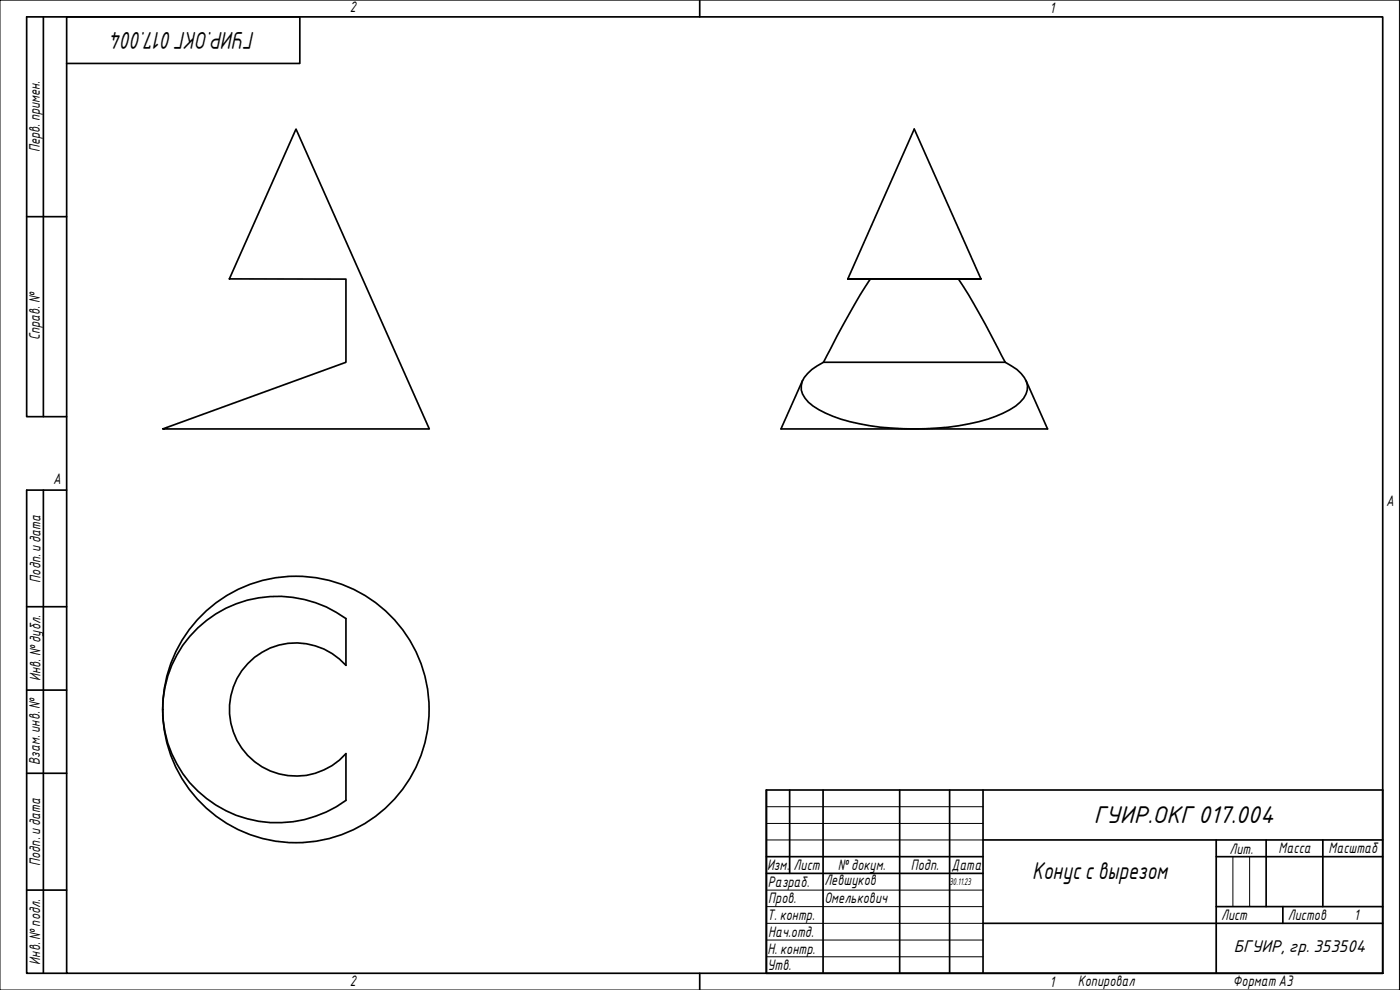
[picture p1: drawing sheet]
<svg xmlns="http://www.w3.org/2000/svg" width="420mm" height="297mm" viewBox="0 0 420 297" stroke-linecap="round" stroke-linejoin="round" font-family="sans-serif">
<g fill="none" stroke="#000" stroke-width=".51">
<path d="M88.8 38.7l40 90h-80l55-20v-25h-35zM254.4 83.7l20-45 20 45M261.2 83.7h-6.8h40h-6.7M261.2 83.7a261.5 261.5 0 0 0-14.1 25M261.2 83.7h26.5M287.7 83.7a261.6 261.6 0 0 1 14 25M240.9 114.2l-6.5 14.5h80l-6.5-14.5M247.1 108.7a13 13 0 0 0-6.4 5.8 6.4 6.4 0 0 0 3.3 7.3 40.3 40.3 0 0 0 17.1 5.9 86.6 86.6 0 0 0 35.3-1.9 22 22 0 0 0 10.8-6.3 5.3 5.3 0 0 0-.7-7.4l-1.3-1.2-3.5-2.2M247.1 108.7h54.6M59.4 188.4a34.9 34.9 0 0 1 44.4-2.8v14a20 20 0 0 0-28.8-1.2 20 20 0 0 0 0 28.9 20 20 0 0 0 28.8-1.2v14a34.5 34.5 0 0 1-37.3 2.4 34.5 34.5 0 0 1-17.5-33 34 34 0 0 1 10.4-21.1z"/>
<circle cx="88.8" cy="212.9" r="40"/>
</g>
<path d="M20 5.1h395v286.9h-395zM210 0v5.1M210 292v5" fill="none" stroke="#000" stroke-width=".51"/>
<path d="M0 0h420v297h-420z" fill="none" stroke="#000" stroke-width=".3"/>
<g fill="none" stroke="#000" stroke-width=".51">
<path d="M230 237h185v55h-185zM237 237v25.1M247 237v55M270 237v55M285 237v55M295 237v55M230 257h65M295 252h120M365 257h50M365 252v40M380 252v20M397 252v20"/>
<path d="M230 262.1h65M295 277h120M365 272h50M385 272v5"/>
</g>
<path d="M230 242h65M230 247.1h65M230 252h65M370 257v15M375 257v15M230 267.1h65M230 272h65M230 277h65M230 282.1h65M230 287.1h65" fill="none" stroke="#000" stroke-width=".3"/>
<path d="M13 5.1v119.9M20 19h70v-13.9h-82v119.9h12M8 65h12M13 147.1v144.9M20 147.1h-12v144.9h12M8 182h12M8 207.1h12M8 232h12M8 267.1h12" fill="none" stroke="#000" stroke-width=".51"/>
<g font-size="7">
<text x="76.5" y="9.5" transform="rotate(180 76.5 9.5)">ГУИР.ОКГ017.004</text>
<text x="328.3" y="246.9">ГУИР.ОКГ017.004</text>
<text x="309.8" y="263.8">Конуссвырезом</text>
</g>
<text font-size="4.9" x="370.3" y="285.7">БГУИР, гр. 353504</text>
<g font-size="4.4">
<text x="105" y="3.7">2</text>
<text x="315" y="3.8">1</text>
<text x="11.9" y="45.6" transform="rotate(-90 11.9 45.6)">Перв. примен.</text>
<text x="12" y="102.2" transform="rotate(-90 12 102.2)">Справ. №</text>
<text x="16" y="145.2">A</text>
<text x="416" y="151.7">A</text>
<text x="12.2" y="174.8" transform="rotate(-90 12.2 174.8)">Подп. идата</text>
<text x="12.2" y="204.3" transform="rotate(-90 12.2 204.3)">Инв. №дубл.</text>
<text x="12" y="229.5" transform="rotate(-90 12 229.5)">Взам. инв. №</text>
<text x="369" y="256.1">Лит.</text>
<text x="383.7" y="256.1">Масса</text>
<text x="398.7" y="256.1">Масштаб</text>
<text x="12.1" y="259.8" transform="rotate(-90 12.1 259.8)">Подп. идата</text>
<text x="230.2" y="261.1">Изм.</text>
<text x="238.2" y="261.1">Лист</text>
<text x="251.5" y="261">№докум.</text>
<text x="273.4" y="261.2">Подп.</text>
<text x="285.6" y="261.2">Дата</text>
<text x="230.4" y="266.1">Разраб.</text>
<text x="247.4" y="265.7">Левшуков</text>
<text x="230.6" y="271.1">Пров.</text>
<text x="247.4" y="271.1">Омелькович</text>
<text x="230.3" y="276.1">Т. контр.</text>
<text x="230.5" y="281.1">Нач.отд.</text>
<text x="366.5" y="276.1">Лист</text>
<text x="386.5" y="276.1">Листов</text>
<text x="406.4" y="276">1</text>
<text x="230.4" y="286.1">Н. контр.</text>
<text x="12.1" y="289.4" transform="rotate(-90 12.1 289.4)">Инв. №подл.</text>
<text x="230.3" y="291.1">Утв.</text>
<text x="105" y="295.9">2</text>
<text x="315" y="296.1">1</text>
<text x="323.5" y="295.8">Копировал</text>
<text x="370" y="295.8">Формат А3</text>
</g>
<text font-size="2.8" x="285" y="265.5">30.11.23</text>
</svg>
